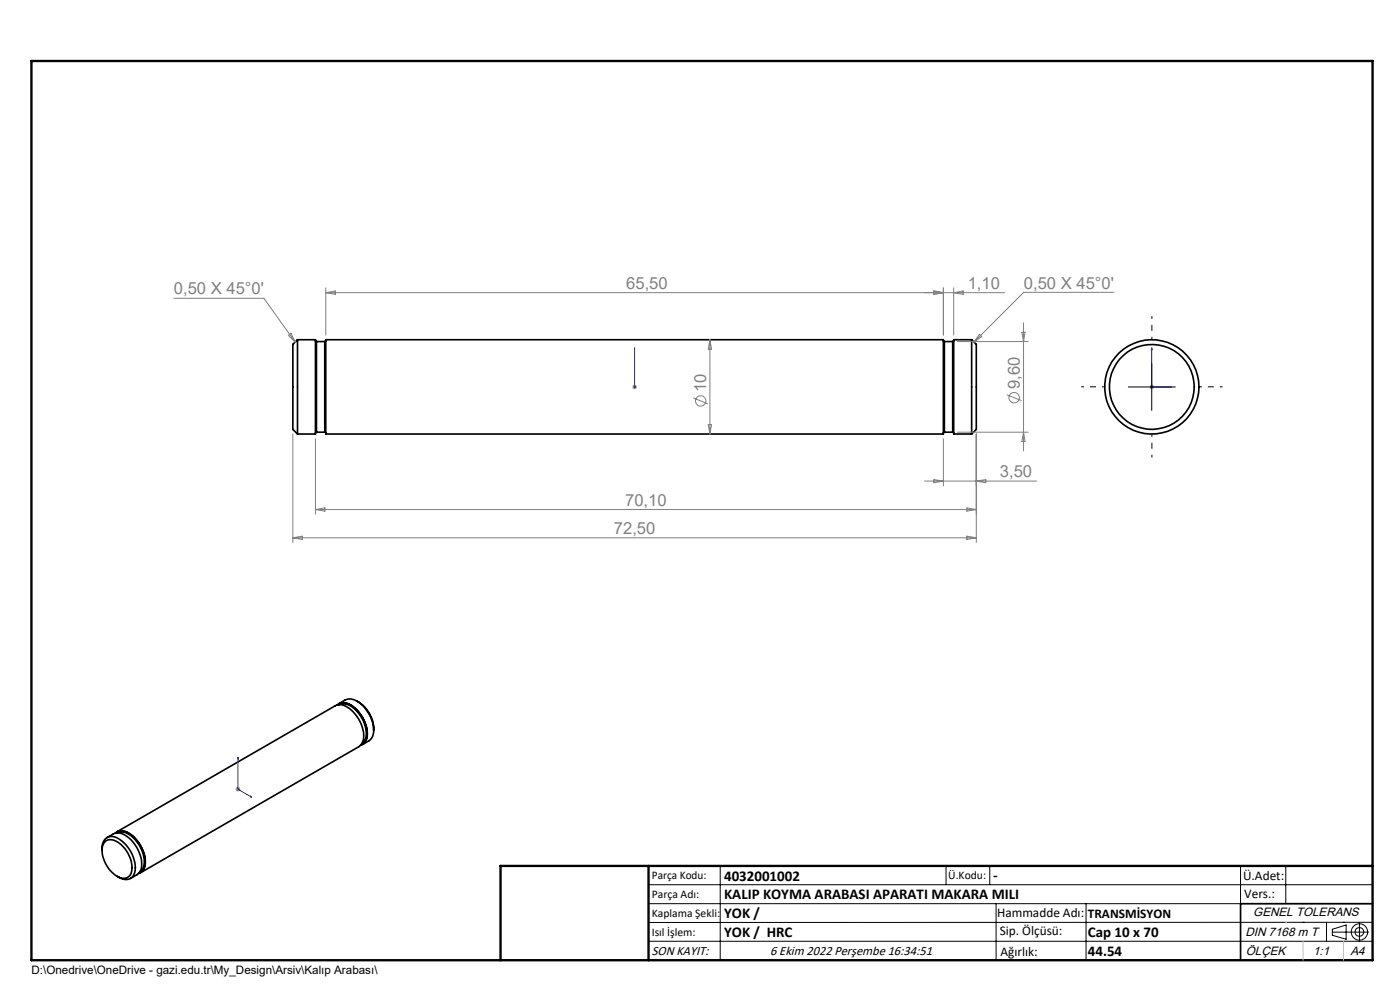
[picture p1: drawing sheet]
<svg xmlns="http://www.w3.org/2000/svg" width="297mm" height="210mm" viewBox="0 0 297 210" stroke-linecap="round" stroke-linejoin="round" font-family="sans-serif">
<g fill="none" stroke="#000" stroke-width=".35">
<path d="M63.1 72.1l-1 1v18l1 1M63.1 72.1v20M63.1 72.1h3.8v20h-3.8M66.9 72.2l.2 .3M67.1 72.5v19.2M67.1 72.5h1.8M68.9 72.5v19.2M69.1 72.2l-.2 .3M69.1 72.1h131v20h-131zM200.1 72.2l.2 .3M200.3 72.5v19.2M200.3 72.5h1.8"/>
<path d="M202.1 72.5v19.2M202.3 72.2l-.2 .3M206.1 72.1h-3.8v20h3.8M206.1 72.1v20M206.1 72.1l1 1v18l-1 1M67.1 91.7l-.2 .2M67.1 91.7h1.8M68.9 91.7l.2 .2M200.3 91.7l-.2 .2M200.3 91.7h1.8M202.1 91.7l.2 .2M71.5 149.5a2.79 2.79 0 0 1 3.9 .7 7.2 7.2 0 0 1 2.4 6.6l-.2 .4a1.76 1.76 0 0 1-1.1 .9"/>
<path d="M71.7 149.5a2.82 2.82 0 0 1 3.7 .8 7.1 7.1 0 0 1 2.3 6.4l-.6 1-.5 .3M71.9 149.3l1.3-.8a3.2 3.2 0 0 1 3.7 1.1 7.7 7.7 0 0 1 2.4 5.3M71.9 149.5a3.1 3.1 0 0 1 3.5 1 6.6 6.6 0 0 1 2.1 6.4l-.4 .6-.4 .3M75.7 148.7a7 7 0 0 1 3.6 6.2M79.3 154.9l-.2 1.3-.5 .6-1.7 1.1M22.4 178.4a2.7 2.7 0 0 1 3.4 .8 5.8 5.8 0 0 1 1.8 6.4 2.1 2.1 0 0 1-3.1 .1 6.6 6.6 0 0 1-2.7-6.4zM22.7 177.7a3.9 3.9 0 0 1 2.2-1 6.3 6.3 0 0 1 4.8 4.7 3.9 3.9 0 0 1-.4 4l-1.6 .9M24.4 176.7a2.43 2.43 0 0 1 3.4 .4 7.4 7.4 0 0 1 2.9 6.9l-.4 .7-.9 .6M24.6 176.7a2.82 2.82 0 0 1 3.7 .8 6.6 6.6 0 0 1 2.2 6.8l-.5 .5-.5 .4M24.8 176.5l46.3-26.8a2.72 2.72 0 0 1 3.1 .6 7.2 7.2 0 0 1 2.8 6.9l-.4 .7-.5 .5-46.3 26.7M24.8 176.7a3 3 0 0 1 3.5 1 6.6 6.6 0 0 1 2.1 6.4l-.8 .9M21.7 180.4a2.33 2.33 0 0 1 2.1-3 6.9 6.9 0 0 1 4.9 6.1 2.5 2.5 0 0 1-1.6 3l-1.2-.1-1.1-.5"/>
<path d="M291.2 191.7h-28v12"/>
<circle cx="244.3" cy="82.1" r="9"/>
<circle cx="244.4" cy="82.1" r="10"/>
</g>
<g fill="none" stroke="#808080" stroke-width=".21">
<path d="M36.9 63.3h19.1l6.6 9.3M61.2 71.1l.5-.4 .9 1.9zM69.1 61.1v10M69.1 62.1h144M69.1 62.1l2-.4v.7zM150.6 72.1v20M150.6 72.1l.4 2h-.8zM198.1 61.7l2 .4-2 .3zM200.1 61.1v10M202.3 61.1v10M202.3 62.1l2-.4v.7zM203.1 72.5h15"/>
<path d="M207.8 70.9l.5 .5-1.7 1.2zM216.8 70.5h.7l-.4 2zM217.1 68.5v27.2M236.3 62h-19.1l-10.6 10.6M62.1 92.1v23M66.9 93.1v16M134.1 82.1h1M134.3 81.7l.7 .7M134.6 81.6v1M135 81.7l-.7 .7M147.1 84.4l3.1 1.3M150.2 90.1h.8l-.4 2z"/>
<path d="M200.1 93.1v10M203.1 91.7h15M207.1 92.1v23M213.6 83.7l3.1 1.3M217.1 91.7l.4 2h-.7zM243.8 82.1h1.1M244 81.7l.7 .7M244.3 81.6v1M244.7 81.7l-.7 .7M62.1 114.1h145M62.1 114.1l2-.4v.7zM66.9 108.1h140.2"/>
<path d="M66.9 108.1l2-.4v.7zM196.1 102.1h23.8M198.1 101.7l2 .4-2 .3zM205.1 107.7l2 .4-2 .3zM205.1 113.7l2 .4-2 .3zM207.1 102.1l2-.4v.7zM50 167.4h1M50.1 167.1l.7 .7M50.5 166.9v1M50.8 167.1l-.7 .7"/>
<circle cx="148.7" cy="85" r="1.09"/>
<circle cx="215.2" cy="84.4" r="1.11"/>
</g>
<g fill="none" stroke="#000" stroke-width=".21">
<path d="M244.3 77.1v10M239.4 82.1h9.9M137.6 187.7h153.6M137.6 191.7h153.6M137.6 199.7h153.6M152.8 183.7v20M200.7 183.7v4M210 183.7v4M211.3 191.7v12M230.4 191.7v12M263.2 183.7v20M272.8 183.7v8"/>
<path d="M276.4 195.6h.1M281.4 195.6v4.1M282.6 197.7h7.8M282.6 197.1l3-.9v3l-3-.8zM285 195.6h.1M288.4 195.8v3.8M291.2 195.6l-153.6 .1"/>
<circle cx="288.4" cy="197.7" r="1.74"/>
<circle cx="288.4" cy="197.7" r=".93"/>
</g>
<path d="M134.6 73.8v.4v-.4M134.6 73.8v8.3M244.3 73.8v8.3h4.2M244.3 73.8l.1 .4h-.2zM134.6 82v.2zM134.6 82.1h.1M248.1 82l.4 .1-.4 .1zM50.5 160.6v6.8l2.9 1.7M50.5 160.6l.1 .4-.2-.1zM53.1 168.9l.3 .2-.3-.1z" fill="none" stroke="#00f" stroke-width=".21"/>
<path d="M244.4 72.1v-5M234.4 82.1h-5M244.4 92.1v5M254.4 82.1h5" fill="none" stroke="#000" stroke-width=".21" stroke-dasharray="15.2 1.3 1.3 1.3" stroke-dashoffset="14.6" stroke-linecap="butt"/>
<path d="M106.2 203.7h185" fill="none" stroke="#000" stroke-width=".25"/>
<path d="M6.7 12.9h284.5v190.8h-284.5zM137.6 183.7v20M291.2 183.7h-185v20" fill="none" stroke="#000" stroke-width=".5"/>
<path d="M272.8 195.6h.1M276.4 199.7v4M285 199.7v4" fill="none" stroke="#c0c0c0" stroke-width=".21"/>
<g fill="#00f">
<path d="M134.6 82v.2zM134.6 73.8v.4z"/>
<path d="M248.1 82l.4 .1-.4 .1zM244.3 73.8l.1 .4h-.2zM53.1 168.9l.3 .2-.3-.1zM50.5 160.6l.1 .4-.2-.1z"/>
</g>
<g font-size="3.5" fill="#808080">
<text x="36.9" y="62.5">0,50 X 45°0'</text>
<text x="132.9" y="61.3">65,50</text>
<text x="205.3" y="61.3">1,10</text>
<text x="217.2" y="61.2">0,50 X 45°0'</text>
<text x="149.8" y="83.2" transform="rotate(-90 149.8 83.2)">10</text>
<text x="216.3" y="82.5" transform="rotate(-90 216.3 82.5)">9,60</text>
<text x="212.1" y="101.3">3,50</text>
<text x="132.6" y="107.3">70,10</text>
<text x="130.2" y="113.3">72,50</text>
</g>
<g font-size="3.2">
<text x="153.6" y="186.8">4032001002</text>
<text x="153.6" y="190.8">KALIP KOYMA ARABASI APARATI MAKARA MILI</text>
<text x="210.7" y="186.6">-</text>
<text x="153.6" y="194.8">YOK /</text>
<text x="153.6" y="198.8">YOK / HRC</text>
<text x="230.8" y="198.7">Cap 10 x 70</text>
<text x="230.8" y="202.8">44.54</text>
</g>
<g font-size="2.8">
<text x="263.7" y="186.7">Ü.Adet:</text>
<text x="263.9" y="190.5">Vers.:</text>
<text x="211.5" y="194.5">Hammadde Adı:</text>
<text x="230.8" y="194.7">TRANSMİSYON</text>
<text x="138.3" y="202.6">SON KAYIT:</text>
<text x="163.4" y="202.6">6 Ekim 2022 Perşembe 16:34:51</text>
<text x="212.1" y="198.4">Sip. Ölçüsü:</text>
<text x="212.2" y="202.7">Ağırlık:</text>
</g>
<g font-size="2.6">
<text x="265.9" y="194.4">GENEL TOLERANS</text>
<text x="264.2" y="198.5">DIN 7168 m T</text>
<text x="264.3" y="202.6">ÖLÇEK</text>
<text x="278.5" y="202.6">1:1</text>
<text x="286.5" y="202.6">A4</text>
</g>
<g font-size="2.5">
<text x="138.3" y="186.4">Parça Kodu:</text>
<text x="138.3" y="190.5">Parça Adı:</text>
<text x="201.2" y="186.5">Ü.Kodu:</text>
<text x="138.3" y="194.5">Kaplama Şekli:</text>
<text x="138.3" y="198.6">Isıl İşlem:</text>
<text x="6.7" y="206.7">D:\Onedrive\OneDrive - gazi.edu.tr\My_Design\Arsiv\Kalıp Arabası\</text>
</g>
</svg>
